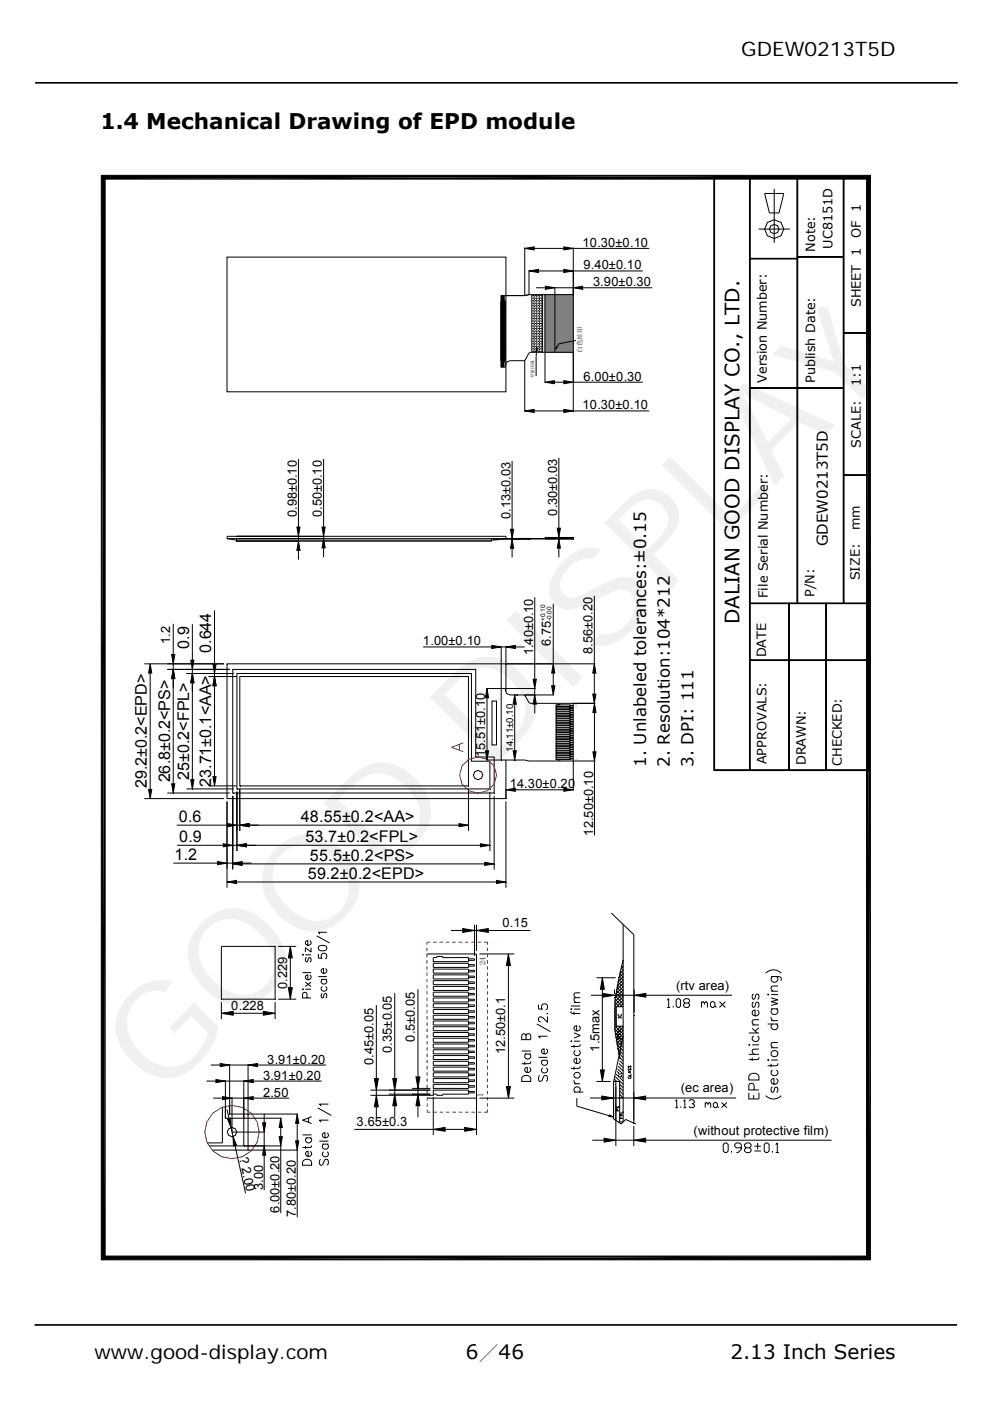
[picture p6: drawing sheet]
<svg xmlns="http://www.w3.org/2000/svg" width="210mm" height="297mm" viewBox="0 0 210 297" stroke-linecap="round" stroke-linejoin="round" font-family="sans-serif">
<g fill="none" stroke="#000" stroke-width=".21">
<path d="M21.5 37.2h163l-.8 .8h-161.4zM21.5 37.2l.8 .8v228.3l-.8 .8zM151.4 37.5l.1 .1v125.7h-.1zM151.4 37.5h32.8l-.1 .1h-32.6zM151.4 37.6h32.8M151.4 37.5v125.8M151.4 37.6h32.7v125.7h-32.7zM158.9 37.6h.2v125.7h-.2zM159 37.6v125.7M169 37.6h.1v90.3h-.1zM169.1 37.6v90.3M178.8 37.6h.1v90.3h-.1z"/>
<path d="M178.9 37.6v90.3M183.7 38l.8-.8v229.9l-.8-.8zM184.1 37.6l.1-.1v125.9l-.1-.2zM184.1 37.5v125.9M48.1 54.5h59.2v28.6h-59.2zM111.3 52.5v10.1M111.3 52.7l2-.4v.7zM113.3 52.7h6.2M119.5 52.3l2 .4-2 .3zM121.5 52.5v9.9M121.5 52.7h16.1M159 54.8h10.1v.1h-10.1z"/>
<path d="M159 54.8h10.1M160.9 48.6h6.6M162.1 41h4.1l-1 4.1h-2.1zM164.2 40v11.5M169.1 54.4h9.8v.2h-9.8zM169.1 54.5h9.8M48.1 113.7h59.2M48.1 114.2h59.2M50.1 114.5h54.1M50.1 114.7h54.1M49.3 141.9h51.6v18.6h3.9v7.6h-55.5zM50.2 142.8h49.8v18.6h3.9v5.9h-53.7z"/>
<path d="M50.8 143.4h48.5v23.2h-48.5zM107.3 146.6v-5.9h-59.2v28.6h59.2v-8.2M52.2 179.2h49.7M50.1 187h55.2M51.3 183.2h51.5M47.8 234.5v2.6h3.9v5.9h-7.4M48.7 234.4v1.8h3.9v7.6h-7.7M130.6 230.4v12.6M134.4 238.7v4.3M49.4 241l.7 1.8-.6 .2zM49.8 242.9l2.3 10.1M51.7 243h8"/>
<path d="M52.6 243.8h10.6M56 240v3M56 244.9v7.4M56 243l.3 1.9h-.6zM59.2 241h.7l-.4 2zM59.5 243v14.2M62.7 241.9h.6l-.3 1.9zM63 243.8v14.3M64.2 246.2a1.08 1.08 0 0 1 1.9 .2v.7h-1.9zM64.8 242.9v.7M65.8 244.1a.59 .59 0 0 1 .1 .9 .59 .59 0 0 1-.9 0 .59 .59 0 0 1 .2-.9h.1v1.1M66.1 242.9l-.1 .3-.3 .1h-1.5"/>
<path d="M68 245.8a.7 .7 0 0 0-.3 .7 .7 .7 0 0 0 .5 .6l.2-.2 .4-.9a.45 .45 0 0 1 .7 0 .88 .88 0 0 1-.1 1.1M68.3 242.6h1.3M68.6 244.2a.6 .6 0 0 0-.1 .9 .6 .6 0 0 0 .9 0 .6 .6 0 0 0 0-.9M68.6 242.6a.6 .6 0 0 0-.1 .9 .6 .6 0 0 0 .9 0 .6 .6 0 0 0 0-.9M153.3 242.7l.4-.4h.3l.4 .4v1.3l-.4 .4h-.3l-.4-.4zM155.1 244v.4M157.2 243.4h-1.1l-.3-.4v-.3l.3-.4h.7l.4 .4v1l-.7 .7h-.4M158.9 243.4l.3 .3v.3l-.3 .4h-.7l-.3-.4v-.3l.3-.3h.7l.3-.4v-.3l-.3-.4h-.7l-.3 .4v.3l.3 .4M159.9 244h1.4M159.9 243h1.4M160.6 242.3v1.4M162 242.7l.4-.4h.3l.4 .4v1.3l-.4 .4h-.3l-.4-.4z"/>
<path d="M163.8 244v.4M164.5 242.7l.3-.4v2.1M164.5 244.4h.7M21.5 267.1l.8-.8h161.4l.8 .8z"/>
<circle cx="164.2" cy="48.6" r="1.01"/>
<circle cx="164.2" cy="48.6" r="2.01"/>
</g>
<g fill="#000">
<path d="M21.5 37.2l.8 229.1-.8 .8zM21.5 37.2l.8 .8v228.3zM22.3 38l162.2-.8-.8 .8zM21.5 37.2h163l-162.2 .8zM111.3 52.7l2-.4v.7zM119.5 52.3l2 .4-2 .3zM49.4 241l.7 1.8-.6 .2zM56 243l.3 1.9h-.6zM59.2 241h.7l-.4 2zM62.7 241.9h.6l-.3 1.9zM21.5 267.1l162.2-.8 .8 .8zM21.5 267.1l.8-.8h161.4z"/>
<path d="M183.7 38l.8 229.1-.8-.8zM183.7 38l.8-.8v229.9z"/>
</g>
<path d="M121.6 52.7l.1 .1zM51.7 242.9l.1 .1zM52.6 243.9l.1 .1zM56 242.9l.1 .1z" fill="#000"/>
<circle cx="49.2" cy="240.1" r="5.7" fill="none" stroke="#f00" stroke-width=".21"/>
<path d="M7.5 17.6h195.6M7.3 280.9h195.6" fill="none" stroke="#000" stroke-width=".35"/>
<text font-size="28.2" x="33.9" y="233.3" transform="rotate(-45 33.9 233.3)">GOOD DISPLAY</text>
<text font-size="4.6" x="21.3" y="27.4">1.4 Mechanical Drawing of EPD module</text>
<g font-size="4.2">
<text x="157.2" y="11.8">GDEW0213T5D</text>
<text x="156.8" y="132.4" transform="rotate(-90 156.8 132.4)">DALIAN GOOD DISPLAY CO., LTD.</text>
<text x="20" y="288.1">www.good-display.com</text>
<text x="98.8" y="288.1">6／46</text>
<text x="154.9" y="288.1">2.13 Inch Series</text>
</g>
<g font-size="3.5">
<text x="137" y="162.6" transform="rotate(-90 137 162.6)">1. Unlabeled tolerances:±0.15</text>
<text x="142" y="162.6" transform="rotate(-90 142 162.6)">2. Resolution:104*212</text>
<text x="147" y="162.6" transform="rotate(-90 147 162.6)">3. DPI: 111</text>
</g>
<g font-size="3.4">
<text x="40.1" y="137.5" transform="rotate(-90 40.1 137.5)">0.9</text>
<text x="44.8" y="138.5" transform="rotate(-90 44.8 138.5)">0.644</text>
<text x="31.2" y="167.2" transform="rotate(-90 31.2 167.2)">29.2±0.2&lt;EPD&gt;</text>
<text x="36.1" y="165.9" transform="rotate(-90 36.1 165.9)">26.8±0.2&lt;PS&gt;</text>
<text x="40.1" y="165.3" transform="rotate(-90 40.1 165.3)">25±0.2&lt;FPL&gt;</text>
<text x="44.8" y="166.8" transform="rotate(-90 44.8 166.8)">23.71±0.1&lt;AA&gt;</text>
<text x="37.9" y="174.3">0.6</text>
<text x="38" y="178.6">0.9</text>
<text x="63.8" y="174.3">48.55±0.2&lt;AA&gt;</text>
<text x="64.8" y="178.6">53.7±0.2&lt;FPL&gt;</text>
<text x="37" y="182.4">1.2</text>
<text x="65.7" y="182.5">55.5±0.2&lt;PS&gt;</text>
<text x="65.3" y="186.4">59.2±0.2&lt;EPD&gt;</text>
</g>
<text font-size="3.2" x="175.5" y="115.8" transform="rotate(-90 175.5 115.8)">GDEW0213T5D</text>
<g font-size="2.7">
<text x="182.5" y="44.9" transform="rotate(-90 182.5 44.9)">1</text>
<text x="123.5" y="52.4">10.30±0.10</text>
<text x="172.8" y="53.3" transform="rotate(-90 172.8 53.3)">Note:</text>
<text x="176.5" y="52.8" transform="rotate(-90 176.5 52.8)">UC8151D</text>
<text x="182.5" y="50.6" transform="rotate(-90 182.5 50.6)">OF</text>
<text x="123.7" y="57.1">9.40±0.10</text>
<text x="182.5" y="54.2" transform="rotate(-90 182.5 54.2)">1</text>
<text x="125.7" y="60.6">3.90±0.30</text>
<text x="182.5" y="65.1" transform="rotate(-90 182.5 65.1)">SHEET</text>
<text x="123.7" y="80.7">6.00±0.30</text>
<text x="162.6" y="81.2" transform="rotate(-90 162.6 81.2)">Version Number:</text>
<text x="172.8" y="81.2" transform="rotate(-90 172.8 81.2)">Publish Date:</text>
<text x="182.5" y="81.9" transform="rotate(-90 182.5 81.9)">1:1</text>
<text x="123.5" y="86.8">10.30±0.10</text>
<text x="182.5" y="94.9" transform="rotate(-90 182.5 94.9)">SCALE:</text>
<text x="62.9" y="109.7" transform="rotate(-90 62.9 109.7)">0.98±0.10</text>
<text x="68.2" y="109.7" transform="rotate(-90 68.2 109.7)">0.50±0.10</text>
<text x="108.2" y="110" transform="rotate(-90 108.2 110)">0.13±0.03</text>
<text x="118.1" y="109.3" transform="rotate(-90 118.1 109.3)">0.30±0.03</text>
<text x="182.3" y="112.4" transform="rotate(-90 182.3 112.4)">mm</text>
<text x="182.3" y="123.1" transform="rotate(-90 182.3 123.1)">SIZE:</text>
<text x="162.8" y="126.8" transform="rotate(-90 162.8 126.8)">File Serial Number:</text>
<text x="172.7" y="126.6" transform="rotate(-90 172.7 126.6)">P/N:</text>
<text x="36.1" y="136.5" transform="rotate(-90 36.1 136.5)">1.2</text>
<text x="89.7" y="136.8">1.00±0.10</text>
<text x="116.8" y="136.9" transform="rotate(-90 116.8 136.9)">6.75</text>
<text x="113" y="139" transform="rotate(-90 113 139)">1.40±0.10</text>
<text x="125.6" y="138.6" transform="rotate(-90 125.6 138.6)">8.56±0.20</text>
<text x="162.5" y="139.4" transform="rotate(-90 162.5 139.4)">DATE</text>
<text x="102.9" y="160.5" transform="rotate(-90 102.9 160.5)">15.51±0.10</text>
<text x="108.1" y="167.2">14.30±0.20</text>
<text x="162.5" y="162.1" transform="rotate(-90 162.5 162.1)">APPROVALS:</text>
<text x="170.8" y="162.3" transform="rotate(-90 170.8 162.3)">DRAWN:</text>
<text x="178.5" y="162.4" transform="rotate(-90 178.5 162.4)">CHECKED:</text>
<text x="125.7" y="177.2" transform="rotate(-90 125.7 177.2)">12.50±0.10</text>
<text x="106.5" y="196.6">0.15</text>
<text x="60.9" y="209.7" transform="rotate(-90 60.9 209.7)">0.229</text>
<text x="143.3" y="209.8">(rtv area)</text>
<text x="49" y="214.2">0.228</text>
<text x="88" y="220.8" transform="rotate(-90 88 220.8)">0.5±0.05</text>
<text x="56.6" y="225.6">3.91±0.20</text>
<text x="79.2" y="225.7" transform="rotate(-90 79.2 225.7)">0.45±0.05</text>
<text x="83.1" y="223.2" transform="rotate(-90 83.1 223.2)">0.35±0.05</text>
<text x="107.1" y="223.5" transform="rotate(-90 107.1 223.5)">12.50±0.1</text>
<text x="127.1" y="223" transform="rotate(-90 127.1 223)">1.5max</text>
<text x="55.8" y="232.6">2.50</text>
<text x="55.8" y="229">3.91±0.20</text>
<text x="144.4" y="231.6">(ec area)</text>
<text x="75.6" y="238.8">3.65±0.3</text>
<text x="50.7" y="245.6" transform="rotate(78 50.7 245.6)">? 2.00</text>
<text x="147.1" y="240.6">(without protective film)</text>
<text x="55.8" y="252.3" transform="rotate(-90 55.8 252.3)">3.00</text>
<text x="59.3" y="257.1" transform="rotate(-90 59.3 257.1)">6.00±0.20</text>
<text x="62.7" y="258" transform="rotate(-90 62.7 258)">7.80±0.20</text>
</g>
<text font-size="2" x="108.8" y="159.5" transform="rotate(-90 108.8 159.5)">14.11±0.10</text>
<g font-size="1.7">
<text x="103" y="204.5" transform="rotate(-90 103 204.5)">24</text>
<text x="102.4" y="232.7" transform="rotate(-90 102.4 232.7)">1</text>
</g>
<g font-size="1.4">
<text x="123.4" y="74.8" transform="rotate(-90 123.4 74.8)">白色丝印</text>
<text x="115.6" y="131.7" transform="rotate(-90 115.6 131.7)">+0.10</text>
<text x="116.9" y="131.7" transform="rotate(-90 116.9 131.7)">-0.00</text>
</g>
<text font-size="1" x="113.3" y="80.2" transform="rotate(-90 113.3 80.2)">开窗区域</text>
<g font-size=".7" fill="#f00">
<text x="122.3" y="150.1" transform="rotate(-90 122.3 150.1)">24</text>
<text x="122.4" y="161.1" transform="rotate(-90 122.4 161.1)">1</text>
</g>
</svg>
